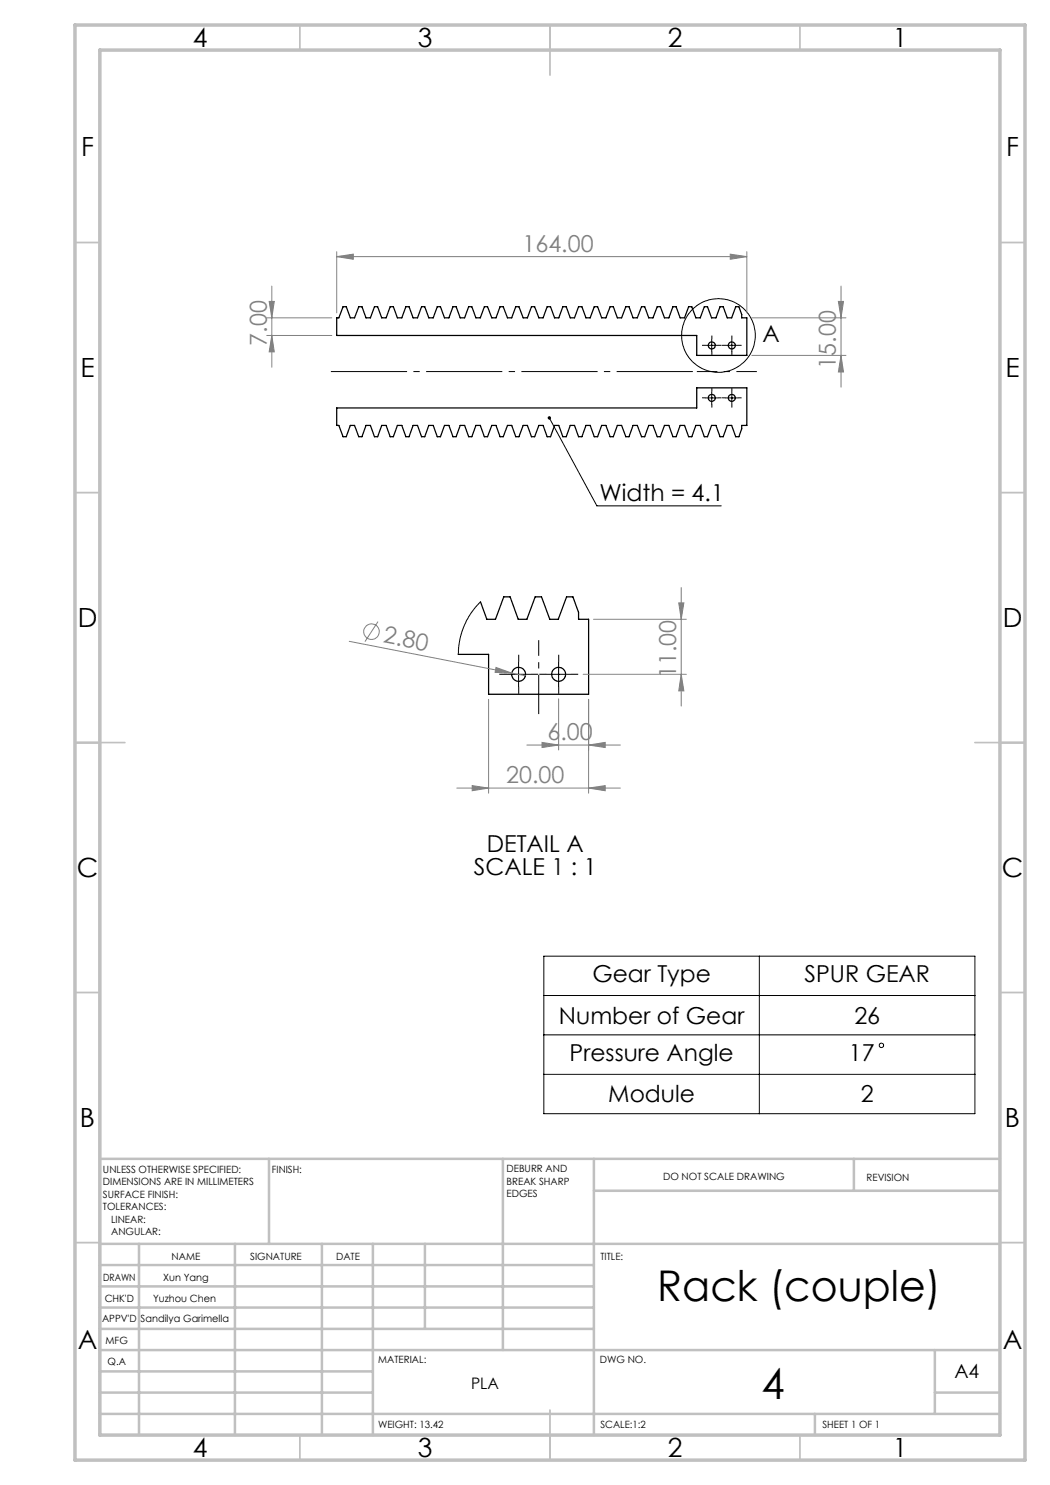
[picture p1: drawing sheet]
<svg xmlns="http://www.w3.org/2000/svg" width="210mm" height="297mm" viewBox="0 0 210 297" stroke-linecap="round" stroke-linejoin="round" font-family="sans-serif">
<g fill="none" stroke="#000" stroke-width=".25">
<path d="M68.6 61.3h.7l.8 2.3h.8l.9-2.3h.6l.8 2.3h.9l.8-2.3h.6l.8 2.3h.9l.8-2.3h.7l.8 2.3h.9l.8-2.3h.6l.8 2.3h.9l.8-2.3h.6l.9 2.3h.8l.9-2.3h.6l.8 2.3h.9l.8-2.3h.6l.8 2.3h.9l.8-2.3h.7l.8 2.3h.9l.8-2.3h.6l.9 2.3h.8l.8-2.3h.6l.9 2.3h.8l.9-2.3h.6l.8 2.3h.9l.8-2.3h.6l.9 2.3h.8l.8-2.3h.7l.8 2.3h.9l.8-2.3h.6l.9 2.3h.8l.8-2.3h.7l.8 2.3h.8l.9-2.3h.6l.8 2.3h.9l.8-2.3h.7l.8 2.3h.8l.9-2.3h.6l.8 2.3h.9l.8-2.3h.6l.9 2.3h.8l.8-2.3h.7l.8 2.3h.9l.8-2.3h.6l.8 2.3h.9l.8-2.3h.7l.8 2.3h.9l.8-2.3h.6l.8 2.3h.9l.8-2.3h.6l.9 2.3h.8l.8-2.3h.7l.5 1.6v.7h1.1v7.5h-10.1v-4h-72v-3.5h.5zM67.3 81.6h72v-4h10.1v7.5h-1.1v.7l-.5 1.5h-.7l-.8-2.2h-.8l-.9 2.2h-.6l-.8-2.2h-.9l-.8 2.2h-.6l-.8-2.2h-.9l-.8 2.2h-.7l-.8-2.2h-.9l-.8 2.2h-.6l-.8-2.2h-.9l-.8 2.2h-.7l-.8-2.2h-.8l-.9 2.2h-.6l-.8-2.2h-.9l-.8 2.2h-.6l-.9-2.2h-.8l-.8 2.2h-.7l-.8-2.2h-.9l-.8 2.2h-.6l-.9-2.2h-.8l-.8 2.2h-.7l-.8-2.2h-.8l-.9 2.2h-.6l-.8-2.2h-.9l-.8 2.2h-.7l-.8-2.2h-.8l-.9 2.2h-.6l-.8-2.2h-.9l-.8 2.2h-.6l-.9-2.2h-.8l-.9 2.2h-.6l-.8-2.2h-.8l-.9 2.2h-.6l-.8-2.2h-.9l-.8 2.2h-.7l-.8-2.2h-.9l-.8 2.2h-.6l-.8-2.2h-.9l-.8 2.2h-.6l-.9-2.2h-.8l-.9 2.2h-.6l-.8-2.2h-.9l-.8 2.2h-.6l-.8-2.2h-.9l-.8 2.2h-.7l-.8-2.2h-.9l-.8 2.2h-.6l-.8-2.2h-.9l-.8 2.2h-.6l-.9-2.2h-.8l-.8 2.2h-.7l-.8-2.2h-.5zM96.1 120.4l1.3 3.5h1.7l1.7-4.5h1.2l1.6 4.5h1.8l1.6-4.5h1.3l1.7 4.5h1.7l1.6-4.5h1.3l1.1 3.1v1.4h2v14.9h-20v-7.9h-6"/>
<circle cx="142.3" cy="69.1" r=".71"/>
<circle cx="142.4" cy="79.6" r=".7"/>
<circle cx="146.3" cy="69.1" r=".7"/>
<circle cx="146.4" cy="79.6" r=".69"/>
<circle cx="103.7" cy="134.9" r="1.41"/>
<circle cx="111.7" cy="134.9" r="1.41"/>
</g>
<g fill="none" stroke="#000" stroke-width=".2">
<path d="M141.1 79.6h2.5M141.1 69.1h2.5M142.3 67.8v2.5M142.3 78.3v2.5M145.1 79.6h2.5M145.1 69.1h2.5M146.4 67.8v2.5M146.4 78.3v2.5M109.9 83.6l9.5 17.6h24.9M96.1 120.4l-1.8 2.1-1.4 2.6-.9 2.7-.3 3.1M101.2 134.9h5M103.7 132.4v5"/>
<path d="M109.2 134.9h5M111.7 132.4v5M108.8 191.2h86.2v31.5h-86.2zM108.8 199.1h86.2M151.9 191.2v31.5M108.8 207h86.2M108.8 214.9h86.2"/>
<circle cx="143.7" cy="67.1" r="7.4"/>
<circle cx="176.3" cy="209.1" r=".45"/>
</g>
<g fill="none" stroke="#808080" stroke-width=".2">
<path d="M54.4 57.2v16.2M67.3 51.3l3.4-.5v1.1zM67.3 50.3v12.3M67.3 51.3h82.1M146.1 50.8l3.3 .5-3.3 .6zM149.4 50.3v12.3M168.2 57.2v20.2M53.3 63.6h13.1M53.3 67.1h13.1M53.8 60.3h1.1l-.5 3.3zM54.4 67.1l.5 3.3h-1.1zM150.4 71.1h18.8"/>
<path d="M150.4 63.6h18.8M167.7 60.3h1l-.5 3.3zM168.2 71.1l.5 3.3h-1zM136.2 117.5v23.7M69.9 128.3l32.4 6.3M75.6 124.3l-2.6 4M97.7 139.9v18.7M99.2 133.5l3.1 1.1-3.3-.1zM102.3 134.6l2.8 .5M111.7 139.8v10.2M116.6 134.9h20.7M117.7 139.9v18.7"/>
<path d="M118.7 123.9h18.6M135.7 120.6h1.1l-.6 3.3zM136.2 134.9l.6 3.3h-1.1zM91.4 157.6h32.7M94.4 157.1l3.3 .5-3.3 .5zM105.4 149h18.7M108.4 148.5l3.3 .5-3.3 .5zM117.7 149l3.3-.5v1zM117.7 157.6l3.3-.5v1z"/>
<circle cx="74.3" cy="126.3" r="1.55"/>
</g>
<g fill="none" stroke="#000" stroke-width=".2" stroke-dasharray="15.2 1.3 1.3 1.3" stroke-linecap="butt">
<path d="M141.1 79.6h-.7M141.1 69.1h-.7M142.4 78.3v-.7M142.4 67.8v-.7M142.4 70.3v.7M143.6 79.6h.7M143.6 69.1h.7M145.1 79.6h-.7M145.1 69.1h-.7M146.4 78.3v-.7M146.4 67.8v-.7M146.4 70.3v.7"/>
<path d="M147.6 79.6h.7M147.6 69.1h.7M142.4 80.8v.7M146.4 80.8v.7M101.2 134.8h-1.4M103.7 132.3v-1.4M103.7 137.3v1.4M106.2 134.8h1.4M109.2 134.8h-1.4M111.7 132.3v-1.4M111.7 137.3v1.4M114.2 134.8h1.4"/>
</g>
<path d="M107.7 142.8v-14.8" fill="none" stroke="#000" stroke-width=".2" stroke-dasharray="15.2 1.3 1.3 1.3" stroke-dashoffset="7.4" stroke-linecap="butt"/>
<path d="M151.4 74.3h-12" fill="none" stroke="#000" stroke-width=".2" stroke-dasharray="15.2 1.3 1.3 1.3" stroke-dashoffset="11.1" stroke-linecap="butt"/>
<path d="M139.4 74.3h-74" fill="none" stroke="#000" stroke-width=".2" stroke-dasharray="15.2 1.3 1.3 1.3" stroke-dashoffset="-.8" stroke-linecap="butt"/>
<g fill="none" stroke="#c0c0c0" stroke-width=".35">
<path d="M60 5v5M110 5v10M160 5v5M15 48.5h5M200 48.5h5M15 98.5h5M200 98.5h5M15 148.5h10M195 148.5h10M15 198.5h5M200 198.5h5M15 248.5h5"/>
<path d="M200 248.5h5M60 287v5M110 282v10M160 287v5"/>
</g>
<g fill="none" stroke="#c0c0c0" stroke-width=".5">
<path d="M53.8 231.8v17M100.6 231.8v38.2M118.8 231.8v55.2M118.8 238.2h81.2M170.8 231.8v6.4M200 231.8h-180v55.2M20 248.8h180M20 257.3h98.8M20 253h98.8M27.8 248.8v38.2M47 248.8v38.2M64.4 248.8v38.2"/>
<path d="M74.6 248.8v38.2M85 248.8v17M20 265.8h98.8M20 261.5h98.8M20 278.5h54.6M20 274.3h54.6M20 270h180M187 278.5h13M187 270v12.8M20 282.8h180M163 282.8v4.2"/>
</g>
<path d="M15 5h190v287h-190zM20 10h180v277h-180z" fill="none" stroke="#c0c0c0" stroke-width=".7"/>
<path d="M109.6 83.3l.3 .3-.2-.3a.34 .34 0 0 1 .5 .3 .34 .34 0 0 1-.5 .3 .34 .34 0 0 1-.1-.6z" fill="#000"/>
<g fill="#808080">
<path d="M99.2 133.5l3.1 1.1-3.3-.1z"/>
<path d="M67.3 51.3l3.4-.5v1.1zM146.1 50.8l3.3 .5-3.3 .6z"/>
<path d="M168.2 71.1l.5 3.3h-1zM167.7 60.3h1l-.5 3.3zM54.4 67.1l.5 3.3h-1.1zM53.8 60.3h1.1l-.5 3.3z"/>
<path d="M108.4 148.5l3.3 .5-3.3 .5zM117.7 149l3.3-.5v1zM94.4 157.1l3.3 .5-3.3 .5zM117.7 157.6l3.3-.5v1z"/>
<path d="M135.7 120.6h1.1l-.6 3.3zM136.2 134.9l.6 3.3h-1.1z"/>
</g>
<g font-size="8.5">
<text x="131.4" y="260.3">Rack (couple)</text>
<text x="152.3" y="279.7">4</text>
</g>
<g font-size="5.3">
<text x="38.5" y="9.5">4</text>
<text x="83.5" y="9.5">3</text>
<text x="133.6" y="9.5">2</text>
<text x="178.6" y="9.5">1</text>
<text x="16.2" y="31.2">F</text>
<text x="201.2" y="31.2">F</text>
<text x="16.1" y="75.5">E</text>
<text x="201.1" y="75.5">E</text>
<text x="15.5" y="125.5">D</text>
<text x="200.5" y="125.5">D</text>
<text x="15.4" y="175.5">C</text>
<text x="200.4" y="175.5">C</text>
<text x="16" y="225.5">B</text>
<text x="201" y="225.5">B</text>
<text x="15.5" y="269.7">A</text>
<text x="200.5" y="269.7">A</text>
<text x="38.5" y="291.5">4</text>
<text x="83.5" y="291.5">3</text>
<text x="133.6" y="291.5">2</text>
<text x="178.6" y="291.5">1</text>
</g>
<g font-size="4.7" fill="#808080">
<text x="104.5" y="50.3">164.00</text>
<text x="53.4" y="69.2" transform="rotate(-90 53.4 69.2)">7.00</text>
<text x="167.2" y="73.7" transform="rotate(-90 167.2 73.7)">15.00</text>
<text x="76.5" y="128.5" transform="rotate(11 76.5 128.5)">2.80</text>
<text x="135.3" y="135.7" transform="rotate(-90 135.3 135.7)">11.00</text>
<text x="109.5" y="148">6.00</text>
<text x="101.2" y="156.6">20.00</text>
</g>
<g font-size="4.7">
<text x="152.5" y="68.4">A</text>
<text x="119.9" y="100.1">Width = 4.1</text>
<text x="97.4" y="170.4">DETAIL A</text>
<text x="94.8" y="175">SCALE 1 : 1</text>
<text x="118.5" y="196.4">Gear Type</text>
<text x="160.9" y="196.4">SPUR GEAR</text>
<text x="111.8" y="204.7">Number of Gear</text>
<text x="170.9" y="204.7">26</text>
<text x="113.9" y="212.2">Pressure Angle</text>
<text x="169.8" y="212.2">17</text>
<text x="121.7" y="220.5">Module</text>
<text x="172.2" y="220.5">2</text>
</g>
<text font-size="3.9" x="190.9" y="275.5">A4</text>
<text font-size="3.2" x="94.2" y="277.9">PLA</text>
<g font-size="2">
<text x="20.6" y="234.6">UNLESS OTHERWISE SPECIFIED:</text>
<text x="20.6" y="237.1">DIMENSIONS ARE IN MILLIMETERS</text>
<text x="20.6" y="239.6">SURFACE FINISH:</text>
<text x="54.4" y="234.6">FINISH:</text>
<text x="101.3" y="234.5">DEBURR AND</text>
<text x="101.3" y="237">BREAK SHARP</text>
<text x="101.3" y="239.5">EDGES</text>
<text x="132.6" y="236">DO NOT SCALE DRAWING</text>
<text x="173.3" y="236.2">REVISION</text>
<text x="20.6" y="242.1">TOLERANCES:</text>
<text x="22.2" y="244.6">LINEAR:</text>
<text x="22.2" y="247.1">ANGULAR:</text>
<text x="34.3" y="252">NAME</text>
<text x="50" y="251.9">SIGNATURE</text>
<text x="67.2" y="251.9">DATE</text>
<text x="120.1" y="251.9">TITLE:</text>
<text x="20.6" y="256.1">DRAWN</text>
<text x="32.6" y="256.1">Xun Yang</text>
<text x="20.9" y="260.3">CHK'D</text>
<text x="30.6" y="260.3">Yuzhou Chen</text>
<text x="20.4" y="264.4">APPV'D</text>
<text x="21.1" y="268.8">MFG</text>
<text x="28.1" y="264.4">Sandilya Garimella</text>
<text x="21.5" y="273">Q.A</text>
<text x="75.6" y="272.5">MATERIAL:</text>
<text x="120" y="272.5">DWG NO.</text>
<text x="75.6" y="285.5">WEIGHT: 13.42</text>
<text x="120.1" y="285.6">SCALE:1:2</text>
<text x="164.5" y="285.6">SHEET 1 OF 1</text>
</g>
</svg>
